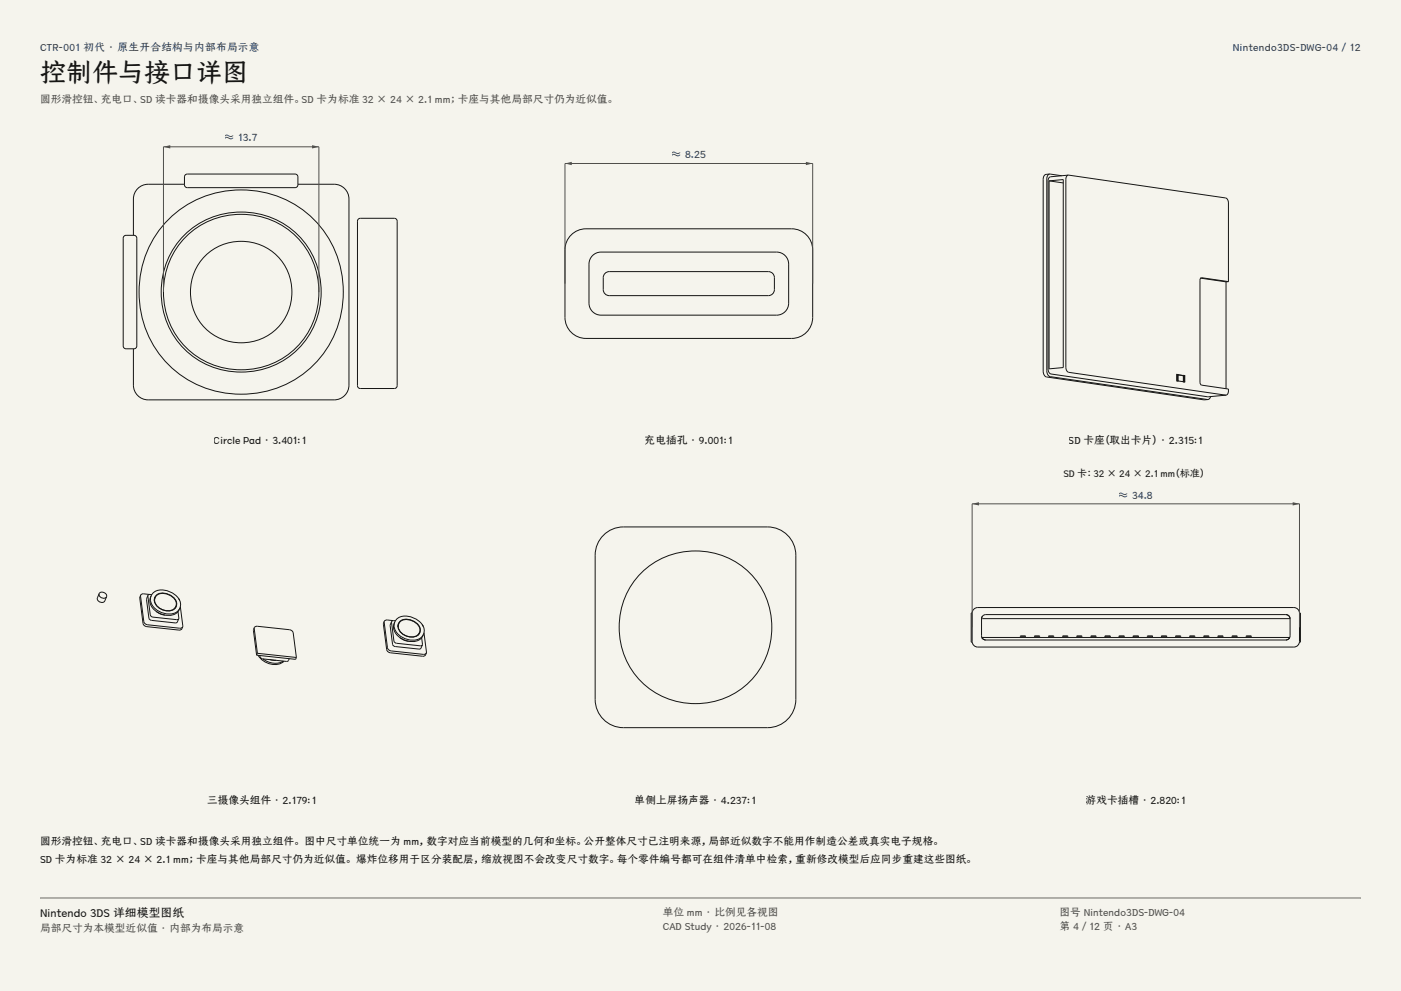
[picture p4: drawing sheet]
<svg xmlns="http://www.w3.org/2000/svg" width="420mm" height="297mm" viewBox="0 0 420 297" stroke-linecap="round" stroke-linejoin="round" font-family="sans-serif">
<g fill="#f5f4ed">
<path d="M0 0h420v297h-420z"/>
<path d="M12 12h396v275h-396z"/>
</g>
<g fill="none" stroke="#141413" stroke-width=".3">
<path d="M55.3 55.2h-10.9a4.4 4.4 0 0 0-4.4 4.4v10.9M55.5 52.4l.6-.2h32.4a.85 .85 0 0 1 .8 .8v2.4a.85 .85 0 0 1-.8 .8h-32.4a.85 .85 0 0 1-.8-.8v-2.4zM89.3 55.2h10.9a4.4 4.4 0 0 1 4.4 4.4v55.8a4.4 4.4 0 0 1-4.4 4.4h-55.8a4.4 4.4 0 0 1-4.4-4.4v-10.9M37.2 70.8l.6-.3h2.4a.85 .85 0 0 1 .8 .9v32.3a.85 .85 0 0 1-.8 .8h-2.4a.85 .85 0 0 1-.9-.8v-32.3zM50.5 65.7a30.7 30.7 0 0 1 33.5-6.6 30.7 30.7 0 0 1 18.9 28.4 30.4 30.4 0 0 1-39.6 29.4 30.8 30.8 0 0 1-12.8-51.2zM55.2 70.5a24.1 24.1 0 0 1 32.1-1.9 24.1 24.1 0 0 1 5.5 31.7 24.1 24.1 0 0 1-34.8 6.7 24.1 24.1 0 0 1-4-35.2zM55.7 71a23.4 23.4 0 0 1 35 2.1 23.4 23.4 0 0 1-6.6 34.5 23.4 23.4 0 0 1-33.3-10.9 23.9 23.9 0 0 1 4.9-25.7zM107.4 65.7l.6-.3h10.2a.85 .85 0 0 1 .9 .9v49.3a.85 .85 0 0 1-.9 .8h-10.2a.85 .85 0 0 1-.8-.8v-49.3z"/>
<circle cx="72.3" cy="87.5" r="15.3"/>
</g>
<path d="M49 87.5v-43.5h46.6v43.5" fill="none" stroke="#504e49" stroke-width=".3"/>
<g fill="#504e49">
<path d="M49 44l2-.5v1z"/>
<path d="M93.6 43.5l2 .5-2 .5z"/>
</g>
<path d="M171.2 70.4a6.3 6.3 0 0 1 4.5-1.8h61.6a6.3 6.3 0 0 1 6.3 6.3v20.2a6.3 6.3 0 0 1-6.3 6.3h-61.6a6.3 6.3 0 0 1-6.3-6.3v-20.2a6.3 6.3 0 0 1 1.8-4.5zM177.6 76.6a3.6 3.6 0 0 1 2.6-1.1h52.6a3.6 3.6 0 0 1 3.6 3.6v11.8a3.6 3.6 0 0 1-3.6 3.6h-52.6a3.6 3.6 0 0 1-3.6-3.6v-11.8a3.6 3.6 0 0 1 1-2.5zM181.4 81.9l1.2-.5h47.8a1.8 1.8 0 0 1 1.8 1.8v3.6a1.8 1.8 0 0 1-1.8 1.8h-47.8a1.8 1.8 0 0 1-1.8-1.8v-3.6z" fill="none" stroke="#141413" stroke-width=".3"/>
<path d="M169.4 85v-36h74.2v36" fill="none" stroke="#504e49" stroke-width=".3"/>
<g fill="#504e49">
<path d="M169.4 49l2-.5v1z"/>
<path d="M241.6 48.5l2 .5-2 .5z"/>
</g>
<g fill="none" stroke="#141413" stroke-width=".3">
<path d="M314.5 54.2l4.3-.4v56.4l-4.3 .3zM314.5 54.2l4.3 .6M314.7 52.2l-.5 .3-.4 1.1 .1 58a1.44 1.44 0 0 0 .9 1.3l47.3 6.8M314.7 52.2l3.6 .5M314.7 52.2l-1.4 .2-.4 .5-.2 .8 .1 58a1.44 1.44 0 0 0 .9 1.3l47.2 6.8 1.2-.1M320.3 52.5a1.13 1.13 0 0 0-.8 1.2v56.4l.4 1.1 .5 .4 47.1 6.8M320.3 52.5l47.4 6.9 .4 .6 .2 .8v23.6M320.3 52.5l-5.4 .5a1.13 1.13 0 0 0-.7 1.2v56.4l.3 1.1 .6 .4 47 6.8 5.4-.5M359.9 83.4l7.6 1.1M367.5 84.5v32M368.3 84.4l-8.1-1.2-.3 .3-.2 .5 .1 30.9 .4 .5 8.1 1.2v.6a1.13 1.13 0 0 1-.8 1.2M368.3 84.4l-.8 .1"/>
<path d="M352.7 112.2l.1 2h.3M352.8 114.2h.1M352.8 112.3h.1M352.8 112.2l.3 .1-.1 1.9M352.8 112.2h.1M353 112.3h.1M353.1 114.2h.1M353.1 112.3h.1M353 114.2h.1M353.1 112.4v1.7M353.2 112.4h.1M353.2 114.2h.1"/>
<path d="M353.1 112.3l1.6 .3M353.2 112.3h.1M353.2 114.2l1.5 .2M354.7 114.3h.1M354.7 112.7h.1M354.8 112.7h.1M354.8 114.4h.1M354.7 114.4h.1M354.8 112.5v1.9M354.9 112.6h.1M354.9 114.5h.1M354.8 112.5h.3l.1 2"/>
<path d="M354.8 112.5h.1M354.8 114.5h.3M355.1 112.6h.1M355.1 114.5h.1M355.1 112.6v1.9M362.9 118.9l-.3 .6-.5 .2M29.7 177.9a1.26 1.26 0 0 0 .8 1.3 1.26 1.26 0 0 0 1.4-.4M29.7 177.9a1.26 1.26 0 0 1 1.5-.3 1.26 1.26 0 0 1 .7 1.2M29.7 177.9l-.5 1.3a1.26 1.26 0 0 0 .8 1.2 1.26 1.26 0 0 0 1.4-.3l.5-1.3M42.2 178.4l-.3 .8 1 7.7a1.27 1.27 0 0 0 1.1 .9l9.6 1 .8-.2 .4-.7M42.2 178.4l.9 7.9a1.27 1.27 0 0 0 1.2 .9l9.6 1.1 .5-.1 .4-.3M44.4 178.4l-.5 1.2 .7 5.7 .3 .4 .5 .2 7.1 .8 .5-.1 .6-1.2"/>
<path d="M44.4 178.4l.7 5.9 .2 .4 .6 .3 7.1 .7 .6-.3M44.8 178.2l-2-.2-.6 .4M45.3 178.6a3.5 3.5 0 0 0 1.8 4.8 5.2 5.2 0 0 0 6.2 0l.6-1.2M45.3 178.6a3.6 3.6 0 0 0 2 4.4 5.2 5.2 0 0 0 6.2 0l.4-.8M45.3 178.6a3.9 3.9 0 0 1 5.1-1.5 4.8 4.8 0 0 1 3.7 4.2l-.2 .9M45.5 178.2h-.8l-.3 .2M46.3 179.9v.1M46.5 179.1l-.2 .9M46.5 179.1a3.1 3.1 0 0 0 2.8 3.8 2.85 2.85 0 0 0 3.4-1.1M46.5 179.1a3.1 3.1 0 0 1 4.4-.7 2.87 2.87 0 0 1 1.8 3.4M46.6 178.9l-.3 .4M46.8 178.4a4.1 4.1 0 0 1 6.2 2.6 2.59 2.59 0 0 1-3.7 2 3.2 3.2 0 0 1-2.9-3.9z"/>
<path d="M53.5 179.3l.3 .6M53.8 179.9v.1M180.9 160.4a8.4 8.4 0 0 1 6-2.5h43.2a8.5 8.5 0 0 1 8.5 8.5v43.2a8.5 8.5 0 0 1-8.5 8.5h-43.2a8.5 8.5 0 0 1-8.5-8.5v-43.2a8.4 8.4 0 0 1 2.5-6zM191.6 172.4a23 23 0 0 1 34.5 .9 23 23 0 0 1-5.5 34.1 23 23 0 0 1-33-9.9 23.5 23.5 0 0 1 4-25.1zM46.9 183.2l1.2 .8 1.4 .4M52.3 182.5h.1M52.7 181.8l-.5 .7M52.8 181.5l-.1 .5M53.4 183.3l.2 2.1M54.1 181.8l.7 6.1M76.3 188.1l-.3 .9 .9 7.4M76.3 188.1l.3-.3 .5-.1 9.6 1a1.27 1.27 0 0 1 1.2 1l1 7.3"/>
<path d="M76.3 188.1l.9 7.7M76.9 196.4l11.7 1.2 .3-.6M77.2 195.8l11.7 1.2M77.2 195.8l-.3 .6M77.4 196.4a5.4 5.4 0 0 0 7.8 1.8M77.8 196.4l.1 .2M77.9 196.5l.1 .5 .8 .5 7.1 .7 .4-.1 .4-.7M78.8 197.5a5.4 5.4 0 0 0 6.1 .6M81 197.7l1.8 .2M115.2 186.2l-.3 .9 1 7.6a1.27 1.27 0 0 0 1.2 .9l9.6 1.1 .7-.2 .4-.8M115.2 186.2l1 7.9a1.27 1.27 0 0 0 1.1 1l9.6 1 .6-.1 .3-.3M117.4 186.3l-.4 1.2 .7 5.6 .2 .4 .6 .3 7.1 .7 .5-.1 .5-1.1"/>
<path d="M117.4 186.3l.7 5.8 .3 .5 .5 .2 7.1 .8 .6-.3M117.9 186l-2.1-.2-.6 .4M118.3 186.4a3.5 3.5 0 0 0 1.9 4.9 5.2 5.2 0 0 0 6.1-.1l.7-1.1M118.3 186.4a3.6 3.6 0 0 0 2 4.5 5.2 5.2 0 0 0 6.2-.1l.5-.7M118.3 186.4a3.9 3.9 0 0 1 5.1-1.4 4.8 4.8 0 0 1 3.8 4.1l-.2 1M118.5 186.1l-.8-.1-.3 .3M119.3 187.8h.1M119.5 187l-.2 .9M119.5 187a3.1 3.1 0 0 0 2.8 3.7 2.85 2.85 0 0 0 3.4-1.1M119.5 187a3.1 3.1 0 0 1 4.5-.7 2.87 2.87 0 0 1 1.7 3.3M119.6 186.8l-.2 .3M119.9 186.3a4.1 4.1 0 0 1 6.1 2.6 2.59 2.59 0 0 1-3.7 1.9 3.2 3.2 0 0 1-2.9-3.9z"/>
<path d="M119.9 191.1l1.2 .8 1.4 .3M125.3 190.3h.1M125.7 189.6l-.4 .8M125.8 189.4v.4M126.4 191.1l.2 2.2M126.5 187.2l.4 .6M126.9 187.8h.1M127.1 189.6l.7 6.1M291.4 183.7h-.2v8.8h.2M291.9 182.6l1.2-.5h94.8l.8 .2 .8 1 .1 8.9-.5 1.2-1.2 .5h-94.8l-1.2-.5-.5-1.2v-8.4zM295.5 191.8l-.8-.3-.3-.5h92.2l-.3 .5-.8 .3M295.5 191.8h90"/>
<path d="M305.9 190.6h1.5v.2h-1.5zM310.1 190.6h1.6v.2h-1.6zM314.3 190.6h1.6v.2h-1.6zM318.6 190.6h.1M318.6 190.8h.1M318.6 190.6v.2M318.6 190.6h1.5M318.6 190.8h1.5M320.1 190.6h.1M320.1 190.8h.1M320.1 190.6v.2M322.8 190.6h1.6v.2h-1.6z"/>
<path d="M327 190.6h.1M327 190.8h.1M327 190.6v.2M327.1 190.6h1.4M327.1 190.8h1.4M328.5 190.6h.1M328.5 190.8h.1M328.6 190.6v.2M331.3 190.6h1.5v.2h-1.5zM335.5 190.6h1.5v.2h-1.5zM339.7 190.6h1.6v.2h-1.6zM344 190.6h1.5v.2h-1.5z"/>
<path d="M349.7 190.6h.1M349.7 190.6h-1.5v.2h1.5M349.7 190.8h.1M349.7 190.6v.2M352.4 190.6h1.6v.2h-1.6zM356.6 190.6h.1M356.6 190.8h.1M356.6 190.6v.2M356.7 190.6h1.4M356.7 190.8h1.4M358.1 190.6h.1M358.1 190.8h.1"/>
<path d="M358.2 190.6v.2M360.9 190.6h1.5v.2h-1.5zM365.1 190.6h.1M365.1 190.8h.1M365.1 190.6v.2M365.2 190.6h1.5v.2h-1.5M369.3 190.6h1.6v.2h-1.6zM373.6 190.6h1.5v.2h-1.5zM385.5 184.2l.8 .3 .4 .9h-92.4l.2-.7M385.5 184.2a1.27 1.27 0 0 1 1.2 1.3v5a1.27 1.27 0 0 1-1.2 1.3M385.5 184.2h-90a1.27 1.27 0 0 0-1.2 1.3v5a1.27 1.27 0 0 0 1.2 1.3M389.6 183.7h.3v8.8h-.3"/>
</g>
<path d="M291.4 188v-37h98.2v37" fill="none" stroke="#504e49" stroke-width=".3"/>
<g fill="#504e49">
<path d="M291.4 151l2.1-.5v1z"/>
<path d="M387.5 150.5l2.1 .5-2.1 .5z"/>
</g>
<path d="M12 269.3h396zM12 269h396v.3h-396z" fill-rule="evenodd" fill="#504e49"/>
<text font-size="7.8" fill="#141413" x="12" y="24.7">控制件与接口详图</text>
<text font-size="3.5" fill="#141413" x="12" y="274.9">Nintendo 3DS 详细模型图纸</text>
<g font-size="3.2" fill="#1b365d">
<text x="12" y="15.3">CTR-001 初代 · 原生开合结构与内部布局示意</text>
<text x="369.6" y="15.3">Nintendo3DS-DWG-04 / 12</text>
<text x="67.4" y="42.4">≈ 13.7</text>
<text x="201.4" y="47.4">≈ 8.25</text>
<text x="335.4" y="149.4">≈ 34.8</text>
</g>
<g font-size="3.2" fill="#504e49">
<text x="12" y="30.9">圆形滑控钮、充电口、SD 读卡器和摄像头采用独立组件。SD 卡为标准 32 × 24 × 2.1 mm；卡座与其他局部尺寸仍为近似值。</text>
<text x="198.7" y="274.5">单位 mm · 比例见各视图</text>
<text x="317.6" y="274.5">图号 Nintendo3DS-DWG-04</text>
<text x="12" y="279.3">局部尺寸为本模型近似值 · 内部为布局示意</text>
<text x="198.7" y="278.8">CAD Study · 2026-11-08</text>
<text x="317.6" y="278.8">第 4 / 12 页 · A3</text>
</g>
<g font-size="3.2" fill="#141413">
<text x="64.1" y="133">Circle Pad · 3.401:1</text>
<text x="193.4" y="133">充电插孔 · 9.001:1</text>
<text x="320.4" y="133">SD 卡座（取出卡片） · 2.315:1</text>
<text x="62.1" y="241">三摄像头组件 · 2.179:1</text>
<text x="190.3" y="241">单侧上屏扬声器 · 4.237:1</text>
<text x="325.5" y="241">游戏卡插槽 · 2.820:1</text>
<text x="12" y="253.3">圆形滑控钮、充电口、SD 读卡器和摄像头采用独立组件。 图中尺寸单位统一为 mm，数字对应当前模型的几何和坐标。公开整体尺寸已注明来源，局部近似数字不能用作制造公差或真实电子规格。</text>
<text x="12" y="258.6">SD 卡为标准 32 × 24 × 2.1 mm；卡座与其他局部尺寸仍为近似值。 爆炸位移用于区分装配层，缩放视图不会改变尺寸数字。每个零件编号都可在组件清单中检索，重新修改模型后应同步重建这些图纸。</text>
</g>
<text font-size="3" fill="#141413" x="318.8" y="143">SD 卡：32 × 24 × 2.1 mm（标准）</text>
</svg>
